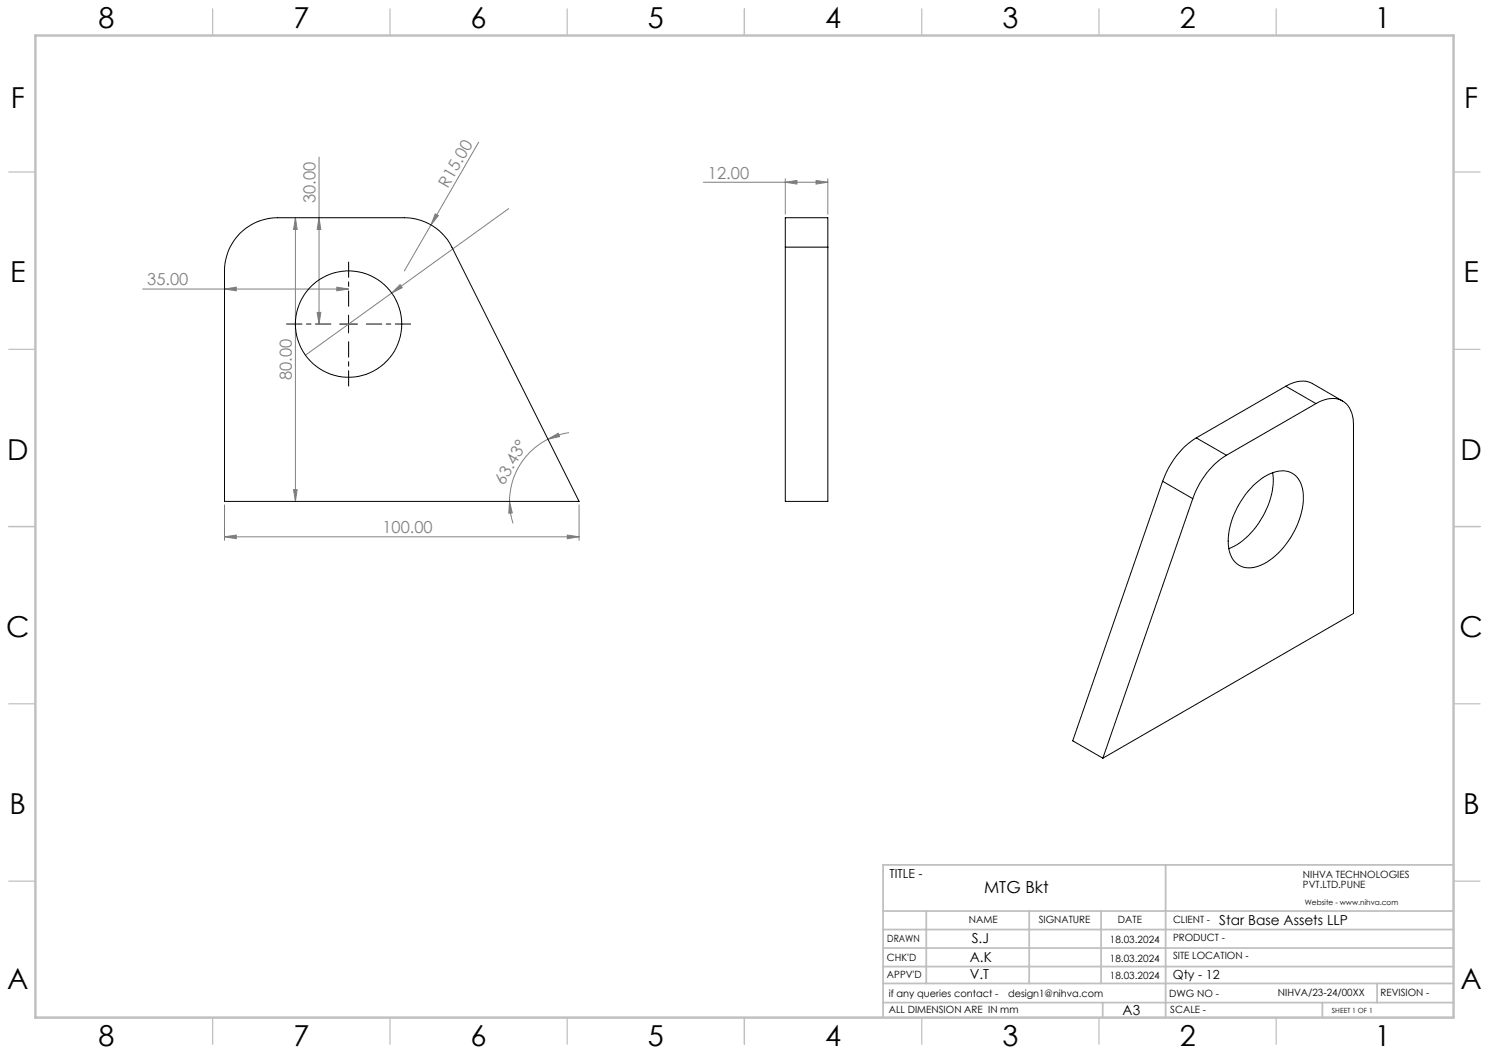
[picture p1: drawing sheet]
<svg xmlns="http://www.w3.org/2000/svg" width="420mm" height="297mm" viewBox="0 0 420 297" stroke-linecap="round" stroke-linejoin="round" font-family="sans-serif">
<g fill="none" stroke="#808080" stroke-width=".28">
<path d="M90 44.3v47.1M135 40.1l-13.4 23.3M143.5 58.8l-33 23.9M198.4 51.4h35.1M221.5 51.4l3.3-.5v1zM221.5 50.4v10M230.2 50.9l3.3 .5-3.3 .5zM233.5 50.4v10M83.3 61.4l.5 3.3h-1zM83.3 61.4v80M90 61.4l.5 3.3h-1zM121.6 63.4l-7.5 13"/>
<path d="M122.8 60.3l.8 .5-2 2.6zM40.2 81.5h58.1M63.3 81.5l3.3-.5v1zM89.5 88.1h1l-.5 3.3zM95 81l3.3 .5-3.3 .5zM110.5 82.7l-24.4 17.5M112.9 80.3l.6 .8-3 1.6zM82.8 138.1h1l-.5 3.3zM154.6 123.9l2.8-1.7 .4 1zM154.6 123.9a19.6 19.6 0 0 0-10.9 17.5M160.5 122l-3.6 .9-2.3 1M63.3 151.4l3.3-.5v1z"/>
<path d="M63.3 142.4v10M63.3 151.4h100M143.7 141.4l.8 3.3h-1zM143.7 141.4l.3 3.1 .7 3.1M160 150.9l3.3 .5-3.3 .5zM163.3 142.4v10"/>
</g>
<path d="M93.3 91.4h-12.5M98.3 86.4v-12.5M98.3 96.4v12.5M103.3 91.4h12.5" fill="none" stroke="#000" stroke-width=".28" stroke-dasharray="15.2 1.3 1.3 1.3" stroke-dashoffset="10.9"/>
<path d="M95.8 91.4h5M98.3 88.9v5" fill="none" stroke="#000" stroke-width=".28"/>
<g fill="none" stroke="#c0c0c0" stroke-width=".35">
<path d="M60 2.5v7.5M110 2.5v7.5M160 2.5v7.5M210 2.5v7.5M260 2.5v7.5M310 2.5v7.5M360 2.5v7.5M2.5 48.5h7.5M410 48.5h7.5M2.5 98.5h7.5M410 98.5h7.5M2.5 148.5h7.5"/>
<path d="M410 148.5h7.5M2.5 198.5h7.5M410 198.5h7.5M2.5 248.5h7.5M410 248.5h7.5M60 287v7.5M110 287v7.5M160 287v7.5M210 287v7.5M260 287v7.5M310 287v7.5M360 287v7.5"/>
</g>
<g fill="none" stroke="#c0c0c0" stroke-width=".5">
<path d="M249.1 257h160.9M261.3 257v20.4M290.3 257v20.4M310.6 257v20.4M328.8 243.9v43.1M410 243.9h-160.9v43.1M249.1 272.6h160.9M249.1 267.4h160.9M249.1 262.2h160.9M249.1 277.4h160.9M388.4 277.4v5.4M249.1 282.8h160.9"/>
<path d="M311 282.8v4.2M373 282.8v4.2"/>
</g>
<path d="M10 10h400v277h-400z" fill="none" stroke="#c0c0c0" stroke-width=".7"/>
<g fill="#808080">
<path d="M112.9 80.3l.6 .8-3 1.6z"/>
<path d="M122.8 60.3l.8 .5-2 2.6z"/>
<path d="M95 81l3.3 .5-3.3 .5zM63.3 81.5l3.3-.5v1z"/>
<path d="M63.3 151.4l3.3-.5v1zM160 150.9l3.3 .5-3.3 .5zM221.5 51.4l3.3-.5v1zM230.2 50.9l3.3 .5-3.3 .5z"/>
<path d="M154.6 123.9l2.8-1.7 .4 1zM143.7 141.4l.8 3.3h-1z"/>
<path d="M83.3 61.4l.5 3.3h-1zM82.8 138.1h1l-.5 3.3zM90 61.4l.5 3.3h-1zM89.5 88.1h1l-.5 3.3z"/>
</g>
<g fill="none" stroke="#000" stroke-width=".28">
<path d="M67.7 65.8a15 15 0 0 1 10.6-4.4h35.8a14.9 14.9 0 0 1 13.4 8.3l35.8 71.7h-100v-65a15 15 0 0 1 4.4-10.6zM221.5 69.7v-8.3h12v8.3M221.5 69.7v71.7h12v-71.7M221.5 69.7h12M362.7 108.9a7.5 7.5 0 0 1 7.5-.7l8.5 4.9M362.7 108.9l8.5 4.9M362.7 108.9l-25.3 14.6M371.2 113.8a6.9 6.9 0 0 1 8.6 .1 8.2 8.2 0 0 1 2 6v53.1l-70.7 40.9M371.2 113.8l-25.3 14.6M327.9 135.7l-25.3 73.2 8.5 5M327.9 135.7l8.5 4.9M337.4 123.5a23.4 23.4 0 0 0-9.5 12.2"/>
<path d="M337.4 123.5l8.5 4.9M345.9 128.4a23 23 0 0 0-9.5 12.2M353.4 137a11.7 11.7 0 0 1 9.4-4.1 6.4 6.4 0 0 1 4.8 6.5 22.9 22.9 0 0 1-11.8 19.9 6 6 0 0 1-8.3-1.9 15.2 15.2 0 0 1 .9-12.9 26.7 26.7 0 0 1 5-7.5zM359 133.3a22.4 22.4 0 0 1-8.4 19.1l-1.6 1.2-2.4 1.2M336.4 140.6l-25.3 73.3"/>
<circle cx="98.3" cy="91.4" r="15"/>
</g>
<g font-size="8.1">
<text x="27.8" y="8">8</text>
<text x="82.8" y="8">7</text>
<text x="132.8" y="8">6</text>
<text x="182.8" y="8">5</text>
<text x="232.8" y="8">4</text>
<text x="282.8" y="8">3</text>
<text x="332.8" y="8">2</text>
<text x="387.8" y="8">1</text>
<text x="3" y="30.4">F</text>
<text x="413" y="30.4">F</text>
<text x="2.8" y="79.6">E</text>
<text x="412.8" y="79.6">E</text>
<text x="2" y="129.6">D</text>
<text x="412" y="129.6">D</text>
<text x="1.7" y="179.6">C</text>
<text x="411.7" y="179.6">C</text>
<text x="2.7" y="229.6">B</text>
<text x="412.7" y="229.6">B</text>
<text x="2" y="278.9">A</text>
<text x="412" y="278.9">A</text>
<text x="27.8" y="295">8</text>
<text x="82.8" y="295">7</text>
<text x="132.8" y="295">6</text>
<text x="182.8" y="295">5</text>
<text x="232.8" y="295">4</text>
<text x="282.8" y="295">3</text>
<text x="332.8" y="295">2</text>
<text x="387.8" y="295">1</text>
</g>
<g font-size="4.7" fill="#808080">
<text x="126.3" y="53.2" transform="rotate(-60 126.3 53.2)">R15.00</text>
<text x="199.7" y="50.4">12.00</text>
<text x="89" y="57.2" transform="rotate(-90 89 57.2)">30.00</text>
<text x="41.5" y="80.5">35.00</text>
<text x="82.3" y="107.2" transform="rotate(-90 82.3 107.2)">80.00</text>
<text x="142.1" y="137" transform="rotate(-60 142.1 137)">63.43°</text>
<text x="107.9" y="150.4">100.00</text>
</g>
<text font-size="4.7" x="277.6" y="251.9">MTG Bkt</text>
<g font-size="3.9">
<text x="343.9" y="260.8">Star Base Assets LLP</text>
<text x="274.1" y="266">S.J</text>
<text x="273.5" y="271.4">A.K</text>
<text x="273.5" y="276">V.T</text>
<text x="316.7" y="286.4">A3</text>
</g>
<g font-size="3.5">
<text x="250.9" y="247.7">TITLE -</text>
<text x="330.8" y="276">Qty - 12</text>
</g>
<g font-size="2.8">
<text x="367.5" y="247.7">NIHVA TECHNOLOGIES</text>
<text x="367.5" y="250.5">PVT.LTD.PUNE</text>
<text x="273.3" y="260.4">NAME</text>
<text x="293" y="260.4">SIGNATURE</text>
<text x="315.3" y="260.5">DATE</text>
<text x="330.9" y="260.5">CLIENT -</text>
<text x="250.3" y="265.7">DRAWN</text>
<text x="313.1" y="266.1">18.03.2024</text>
<text x="330.9" y="265.5">PRODUCT -</text>
<text x="250.2" y="271.1">CHK'D</text>
<text x="250.2" y="275.8">APPV'D</text>
<text x="313.1" y="271.4">18.03.2024</text>
<text x="330.9" y="270.6">SITE LOCATION -</text>
<text x="250.7" y="281.1">if any queries contact -</text>
<text x="284.3" y="281.1">design1@nihva.com</text>
<text x="313.1" y="276">18.03.2024</text>
<text x="329.8" y="281.3">DWG NO -</text>
<text x="360.4" y="281.1">NIHVA/23-24/00XX</text>
<text x="389.4" y="281.1">REVISION -</text>
<text x="250.7" y="285.6">ALL DIMENSION ARE IN mm</text>
<text x="330.1" y="285.7">SCALE -</text>
</g>
<text font-size="2.1" x="368.1" y="255.1">Website - www.nihva.com</text>
<text font-size="2" x="375.7" y="285.6">SHEET 1 OF 1</text>
</svg>
